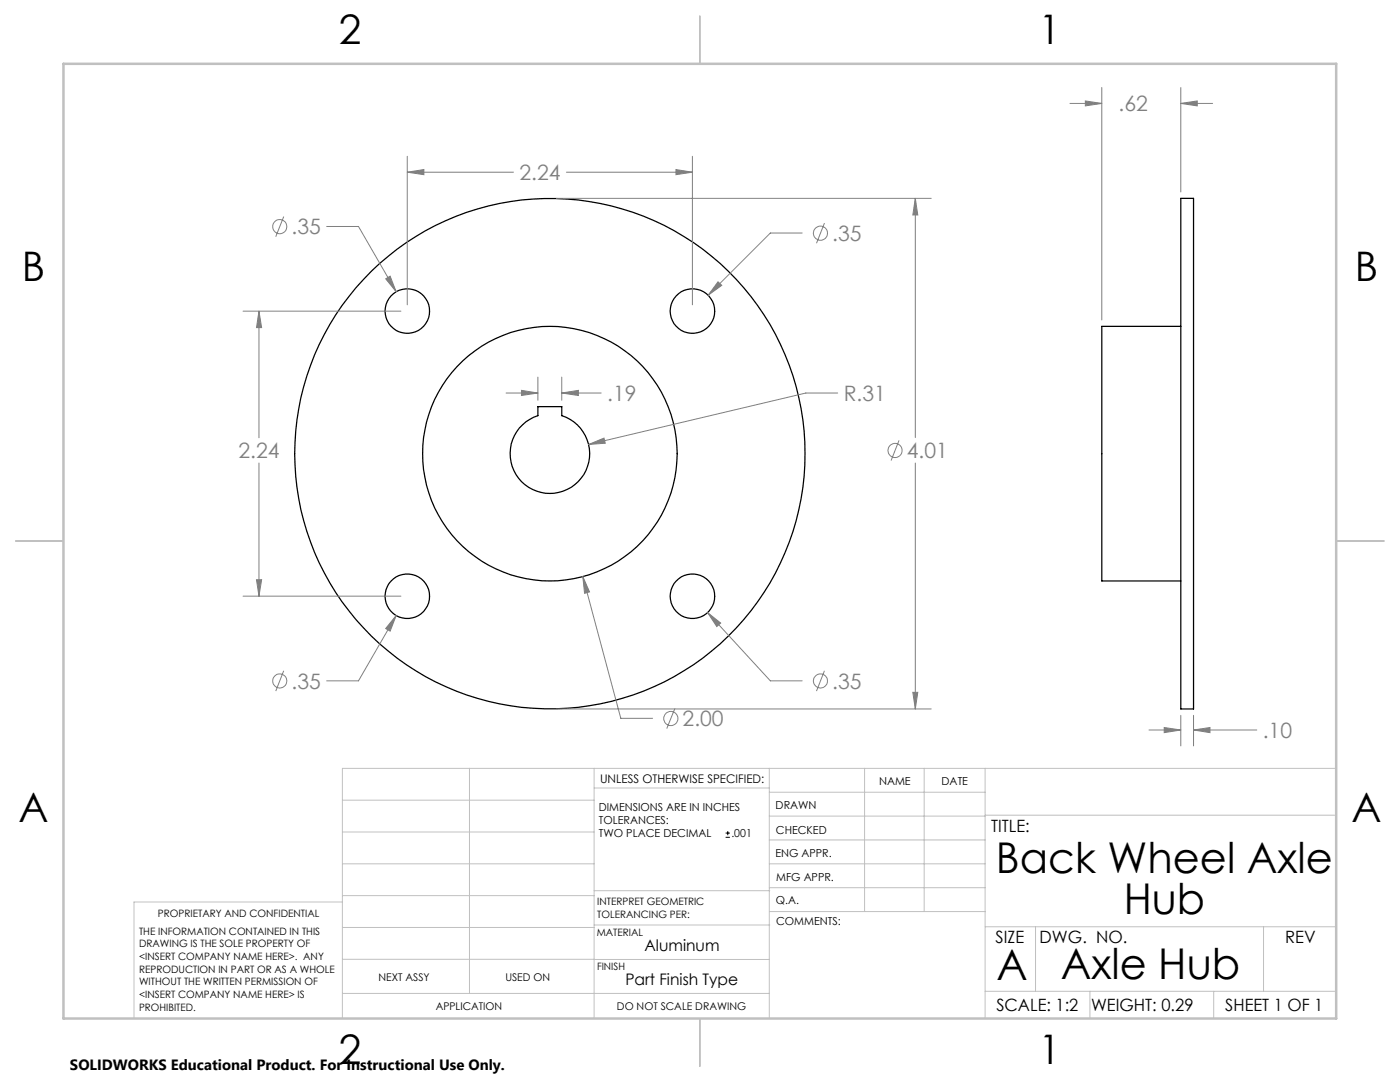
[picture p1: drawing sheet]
<svg xmlns="http://www.w3.org/2000/svg" width="279mm" height="216mm" viewBox="0 0 279 216" stroke-linecap="round" stroke-linejoin="round" font-family="sans-serif">
<g fill="none" stroke="#000" stroke-width=".25">
<path d="M235.7 39.6h2.5v101.9h-2.5zM235.7 65.1h-15.8v50.8h15.8M107.4 81.1h4.7v1.8a7.9 7.9 0 0 1 4.1 12.3 7.9 7.9 0 0 1-12.9 0 7.9 7.9 0 0 1 4.1-12.3z"/>
<circle cx="81.3" cy="62.1" r="4.5"/>
<circle cx="138.2" cy="62.1" r="4.5"/>
<circle cx="109.7" cy="90.5" r="50.9"/>
<circle cx="109.7" cy="90.5" r="25.4"/>
<circle cx="81.3" cy="119" r="4.5"/>
<circle cx="138.2" cy="119" r="4.5"/>
</g>
<g fill="none" stroke="#808080" stroke-width=".2">
<path d="M219.9 17.5v46.4M235.7 17.5v20.8M81.3 34.4l3.3-.6v1.1zM81.3 31.2v29.6M81.3 34.4h21.2M111 39.6h74.8M113 34.4h25.2M134.9 33.8l3.3 .6-3.3 .5zM138.2 31.2v29.6M182.7 39.6l.5 3.3h-1zM182.7 39.6v47.7M213.5 20.6h6.4"/>
<path d="M216.6 20.1l3.3 .5-3.3 .5zM235.7 20.6l3.2-.5v1zM235.7 20.6h6.3M56.6 43.2l-1.6 4M65.2 45.2h6.3l7.6 13M77 55.6l.9-.5 1.2 3.1zM143.3 56.2l.7 .7-2.7 2zM160.1 46.5h-6.4l-12.4 12.4M164.5 44.5l-1.6 4M48.5 62.1h31.5M51.7 62.1l.5 3.3h-1zM51.7 62.1v25.2"/>
<path d="M101 78.4h6.4M104.1 77.9l3.3 .5-3.3 .5zM107.4 75.2v4.7M112.1 78.4l3.3-.5v1zM112.1 78.4h7.9M112.1 75.2v4.7M167.2 78.4h-6.4l-43.3 10.3M51.7 92.4v26.6M117.5 88.7l3-1.3 .3 1zM179.4 87.9l-1.6 4M182.7 92.4v49.1M48.5 119h31.5"/>
<path d="M51.2 115.7h1l-.5 3.3zM116.3 115l1.4 3.1-1 .3zM116.3 115l7.6 28.3h6.3M56.6 133.8l-1.6 4.1M79.1 122.8l-1.2 3.1-.9-.5zM79.1 122.8l-7.6 13.1h-6.3M141.2 122.2l2.6 2.1-.7 .7zM141.2 122.2l12.5 13.7h6.4M164.5 133.8l-1.6 4.1M182.2 138.1h1l-.5 3.4zM111 141.5h74.8M134.7 141.4l-1.6 4"/>
<path d="M229.3 145.7h6.4M232.3 145.2l3.4 .5-3.4 .5zM235.7 142.7v6.1M238.2 145.7l3.3-.5v1zM238.2 142.7v6.1M238.2 145.7h12.6"/>
<circle cx="55.8" cy="45.2" r="1.42"/>
<circle cx="163.7" cy="46.5" r="1.4"/>
<circle cx="178.6" cy="89.9" r="1.4"/>
<circle cx="55.8" cy="135.9" r="1.41"/>
<circle cx="163.7" cy="135.9" r="1.4"/>
<circle cx="133.9" cy="143.4" r="1.41"/>
</g>
<path d="M144.8 167.1h.9M144.8 166.2h.9M145.2 165.8v.9" fill="none" stroke="#000" stroke-width=".2"/>
<g fill="none" stroke="#c0c0c0" stroke-width=".2">
<path d="M68.3 159.7h50.3M93.7 153.3v44.9M118.6 153.3v49.9M118.6 157.2h34.9M153.5 153.3v49.9M153.5 158.1h43.1M172.5 153.3v28.6M184.4 153.3v28.6M196.6 153.3v49.9M266.7 153.3h-198.4v49.9M68.3 178.7h50.3M68.3 172.4h50.3"/>
<path d="M68.3 166h50.3M68.3 180h-41.6v23.2M118.6 177.7h35M153.5 167.6h43.1M153.5 162.8h43.1M153.5 172.4h43.1M153.5 177.1h43.1M196.6 162.7h70.1M68.3 198.2h85.2M68.3 191.4l85.2 .1M68.3 185.1h50.3M118.6 184.6h35"/>
<path d="M153.6 181.9h43M196.6 197.8h70.1M196.6 184.9h70.1M206.7 184.9v12.9M217.5 197.8v5.4M242.2 197.8v5.4M252.2 184.9v12.9"/>
</g>
<path d="M139.7 3.2v9.5M3.1 107.9h9.6M266.7 107.9h9.5M139.7 203.2v9.6" fill="none" stroke="#c0c0c0" stroke-width=".25"/>
<path d="M12.7 12.7h254v190.5h-254z" fill="none" stroke="#c0c0c0" stroke-width=".5"/>
<path d="M77 55.6l2.1 2.6-1.2-3.1zM143.3 56.2l-2 2.7 2.7-2zM79.1 122.8l-2.1 2.6 .9 .5zM141.2 122.2l1.9 2.8 .7-.7zM117.5 88.7l3.3-.3-.3-1zM112.1 78.4l3.3-.5v1zM104.1 77.9l3.3 .5-3.3 .5zM116.3 115l.4 3.4 1-.3zM81.3 34.4l3.3-.6v1.1zM134.9 33.8l3.3 .6-3.3 .5zM51.7 62.1l.5 3.3h-1zM51.2 115.7h1l-.5 3.3zM182.7 39.6l.5 3.3h-1zM182.2 138.1h1l-.5 3.4zM235.7 20.6l3.2-.5v1zM216.6 20.1l3.3 .5-3.3 .5zM232.3 145.2l3.4 .5-3.4 .5zM238.2 145.7l3.3-.5v1z" fill="#808080"/>
<g font-size="8.5">
<text x="198.8" y="174.2">Back Wheel Axle</text>
<text x="224.3" y="182.3">Hub</text>
<text x="198.9" y="195.5">A</text>
<text x="211.7" y="195.4">Axle Hub</text>
</g>
<g font-size="8.1">
<text x="67.6" y="8.9">2</text>
<text x="207.3" y="8.9">1</text>
<text x="4.4" y="56.2">B</text>
<text x="270.4" y="56.2">B</text>
<text x="3.7" y="164.1">A</text>
<text x="269.7" y="164.1">A</text>
<text x="67.6" y="212.4">2</text>
<text x="207.3" y="212.4">1</text>
</g>
<g font-size="4.2" fill="#808080">
<text x="223.2" y="22.2">.62</text>
<text x="103.7" y="35.9">2.24</text>
<text x="58.2" y="46.8">.35</text>
<text x="166.1" y="48.1">.35</text>
<text x="121.2" y="80">.19</text>
<text x="168.4" y="80">R.31</text>
<text x="47.6" y="91.4">2.24</text>
<text x="181" y="91.4">4.01</text>
<text x="58.2" y="137.4">.35</text>
<text x="166.1" y="137.4">.35</text>
<text x="136.2" y="144.9">2.00</text>
<text x="252" y="147.3">.10</text>
</g>
<g font-size="3.4">
<text x="197.8" y="166">TITLE:</text>
<text x="198.7" y="188.1">SIZE</text>
<text x="207.5" y="188.1">DWG. NO.</text>
<text x="256.5" y="188.2">REV</text>
<text x="198.8" y="201.7">SCALE: 1:2</text>
<text x="217.7" y="201.8">WEIGHT: 0.29</text>
<text x="244.5" y="201.7">SHEET 1 OF 1</text>
</g>
<g font-size="3.2">
<text x="128.6" y="189.8">Aluminum</text>
<text x="124.8" y="196.6">Part Finish Type</text>
</g>
<text font-size="3" x="14" y="213.5">SOLIDWORKS Educational Product. For Instructional Use Only.</text>
<text font-size="2.4" x="119.8" y="156.2">UNLESS OTHERWISE SPECIFIED:</text>
<g font-size="2.2">
<text x="119.5" y="161.8">DIMENSIONS ARE IN INCHES</text>
<text x="154.8" y="161.4">DRAWN</text>
<text x="175.4" y="156.6">NAME</text>
<text x="187.9" y="156.7">DATE</text>
<text x="119.5" y="164.4">TOLERANCES:</text>
<text x="119.5" y="167.1">TWO PLACE DECIMAL</text>
<text x="146" y="167.1">.001</text>
<text x="154.9" y="166.3">CHECKED</text>
<text x="154.8" y="171">ENG APPR.</text>
<text x="154.9" y="175.7">MFG APPR.</text>
<text x="154.9" y="180.4">Q.A.</text>
<text x="154.9" y="184.6">COMMENTS:</text>
</g>
<g font-size="2.1">
<text x="75.5" y="195.7">NEXT ASSY</text>
<text x="100.9" y="195.7">USED ON</text>
<text x="86.9" y="201.5">APPLICATION</text>
<text x="123.1" y="201.6">DO NOT SCALE DRAWING</text>
</g>
<g font-size="2">
<text x="31.5" y="182.9">PROPRIETARY AND CONFIDENTIAL</text>
<text x="119.2" y="180.6">INTERPRET GEOMETRIC</text>
<text x="119.2" y="183.1">TOLERANCING PER:</text>
<text x="27.8" y="186.5">THE INFORMATION CONTAINED IN THIS</text>
<text x="27.8" y="189">DRAWING IS THE SOLE PROPERTY OF</text>
<text x="27.8" y="191.6">&lt;INSERT COMPANY NAME HERE&gt;. ANY</text>
<text x="119.1" y="186.7">MATERIAL</text>
<text x="27.8" y="194.1">REPRODUCTION IN PART OR AS A WHOLE</text>
<text x="27.8" y="196.6">WITHOUT THE WRITTEN PERMISSION OF</text>
<text x="119.1" y="193.5">FINISH</text>
<text x="27.8" y="199.1">&lt;INSERT COMPANY NAME HERE&gt; IS</text>
<text x="27.8" y="201.7">PROHIBITED.</text>
</g>
</svg>
